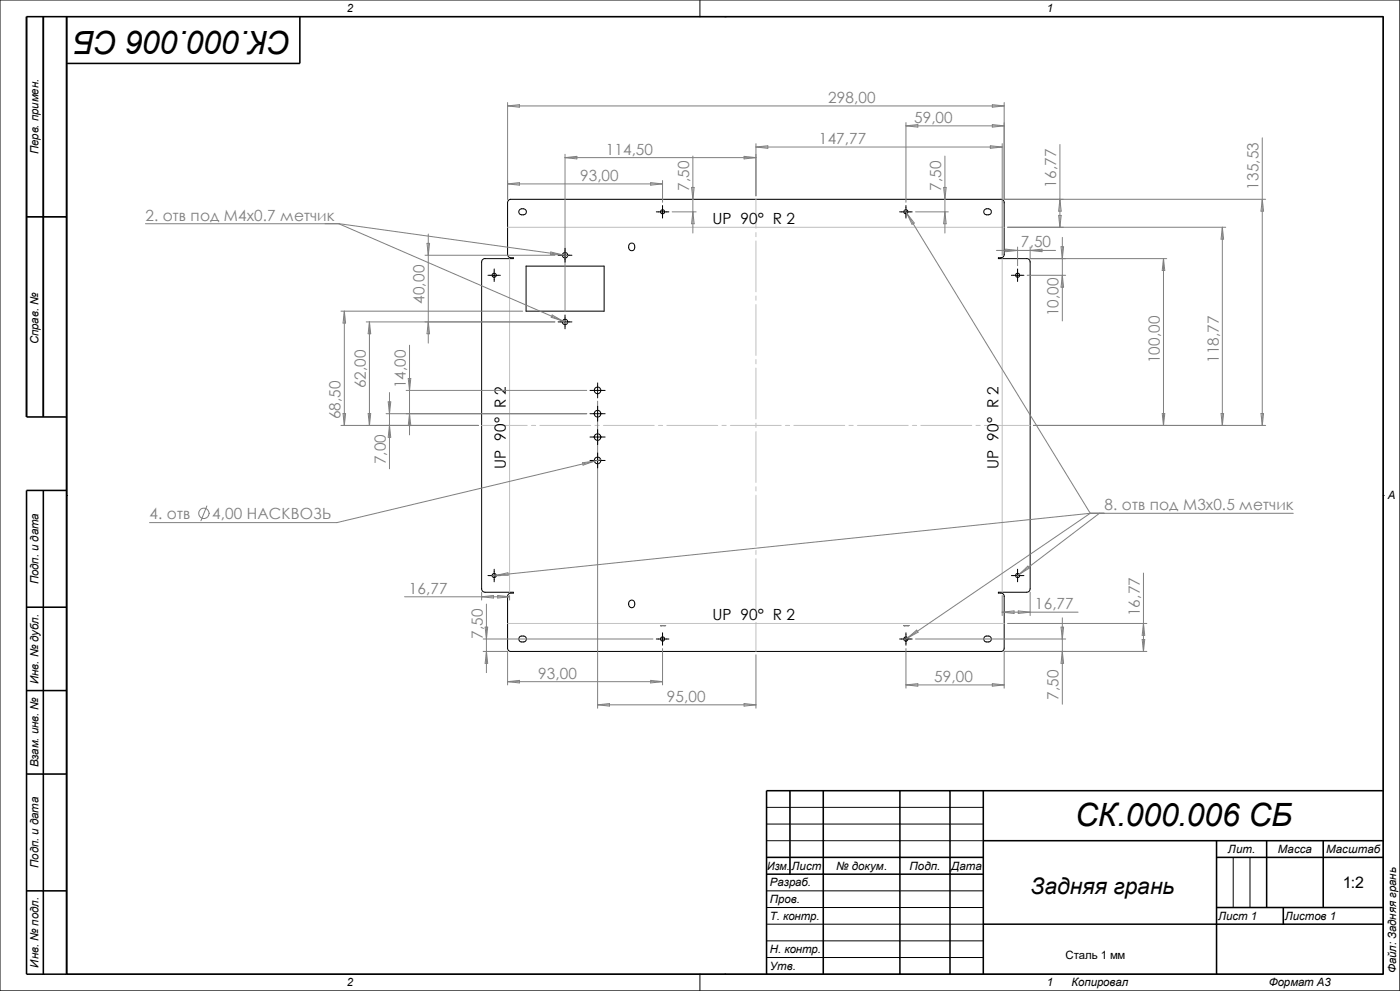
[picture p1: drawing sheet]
<svg xmlns="http://www.w3.org/2000/svg" width="420mm" height="297mm" viewBox="0 0 420 297" stroke-linecap="round" stroke-linejoin="round" font-family="sans-serif">
<g fill="none" stroke="#000" stroke-width=".3">
<path d="M0 0h419.9v297h-419.9zM20 5h395v287h-395zM210 0v5M217.5 5h.1M8 65h12M152.4 60.2l.7-.5h147.2a.94 .94 0 0 1 .9 1v15.5a.94 .94 0 0 1-.9 1.1h-.8v.2h8.5a1.01 1.01 0 0 1 1 1v98a1.01 1.01 0 0 1-1 1h-8.5v.3h.8a.94 .94 0 0 1 .9 .9v15.6a.88 .88 0 0 1-.9 .9h-147.1a.94 .94 0 0 1-.9-.9v-15.6a1.01 1.01 0 0 1 .9-.9h.8v-.3h-8.5a1.01 1.01 0 0 1-1-1v-98a1.01 1.01 0 0 1 1-1h8.5v-.2h-.8a1.01 1.01 0 0 1-.9-1.1v-15.7zM155.9 62.9a1.09 1.09 0 0 1 1.5-.2 1.09 1.09 0 0 1 .2 1.4 1.1 1.1 0 0 1-1.4 .2 1.1 1.1 0 0 1-.3-1.4zM157.8 79.8h23.4v13.5h-23.4zM167.4 76.5h4.2M169.5 74.4v4.2M188.9 73.1a1.09 1.09 0 0 1 1.6 .6 1.09 1.09 0 0 1-1 1.4 1.17 1.17 0 0 1-.9-.8 1.17 1.17 0 0 1 .3-1.2zM196.9 63.5h3.8"/>
<path d="M198.8 61.6v3.8M269.9 63.5h3.7M271.8 61.6v3.8M295.4 62.9a1.09 1.09 0 0 1 1.4-.2 1.09 1.09 0 0 1 .3 1.4 1.1 1.1 0 0 1-1.4 .2 1.1 1.1 0 0 1-.3-1.4zM146.4 82.5h3.7M148.3 80.6v3.8M167.4 96.5h4.2M169.5 94.4v4.2M303.4 82.5h3.8M305.3 80.6v3.8M177 117h4.5M179.3 114.8v4.5"/>
<path d="M177 124h4.5M177 138h4.5M177 131h4.5M179.3 121.8v4.4M179.3 128.7v4.6M179.3 135.8v4.5M20 148.5h.1M415 148.5h.1M146.4 172.5h3.7M148.3 170.6v3.8M303.4 172.5h3.8M305.3 170.6v3.8"/>
<path d="M155.9 190.9a1.09 1.09 0 0 1 1.5-.2 1.09 1.09 0 0 1 .2 1.5 1.09 1.09 0 0 1-1.4 .2 1.09 1.09 0 0 1-.3-1.5zM188.9 180.1a1.1 1.1 0 0 1 1.6 .6 1.1 1.1 0 0 1-1 1.5 1.19 1.19 0 0 1-.9-.9 1.19 1.19 0 0 1 .3-1.2zM196.9 191.5h3.8M198.8 189.7v3.7M269.9 191.5h3.7M271.8 189.7v3.7M295.4 190.9a1.09 1.09 0 0 1 1.4-.2 1.09 1.09 0 0 1 .3 1.5 1.09 1.09 0 0 1-1.5 .2 1.09 1.09 0 0 1-.2-1.5zM230 252h65M230 247h65M230 242h65M370 257v15M375 257v15"/>
<path d="M230 267h65M230 277h65M230 272h65M210 292v5M217.5 292h.1M230 287h65M230 282h65"/>
<circle cx="169.5" cy="76.5" r=".82"/>
<circle cx="198.8" cy="63.5" r=".62"/>
<circle cx="271.8" cy="63.5" r=".62"/>
<circle cx="148.3" cy="82.5" r=".62"/>
<circle cx="169.5" cy="96.5" r=".82"/>
<circle cx="305.3" cy="82.5" r=".64"/>
<circle cx="179.3" cy="117" r=".99"/>
<circle cx="179.3" cy="124" r="1"/>
<circle cx="179.3" cy="138" r=".99"/>
<circle cx="179.3" cy="131" r=".99"/>
<circle cx="148.3" cy="172.5" r=".62"/>
<circle cx="305.3" cy="172.5" r=".62"/>
<circle cx="198.8" cy="191.5" r=".64"/>
<circle cx="271.7" cy="191.5" r=".64"/>
</g>
<g fill="none" stroke="#000" stroke-width=".47">
<path d="M13 5v120M20 5v287M90 5v14h-70M8 65h12M20 125h-12v-120h407v287h-407v-145h12M13 147v145M8 182h12M8 207h12M8 232h12M237 237v25M247 237v55M270 237v55"/>
<path d="M285 237v55M295 237v55M415 237h-185v55M230 257h65M295 252h120M365 257h50M365 252v40M380 252v20M397 252v20M8 267h12M230 262h65M295 277h120"/>
<path d="M365 272h50M385 272v5"/>
</g>
<g fill="none" stroke="#c0c0c0" stroke-width=".3">
<path d="M226.8 59.7v8.7M152.3 68.1h148.9M152.9 77.5v100M226.8 69.7v1.3M226.8 72.2v15.3M300.7 77.5v100M226.8 88.7v1.3M226.8 91.3v15.2M226.8 107.8v1.3M226.8 110.3v15.3M144.5 127.5h13.7M159.4 127.5h1.3"/>
<path d="M162 127.5h15.2M178.5 127.5h1.2M181 127.5h15.3M197.5 127.5h1.3M200.1 127.5h15.2M216.6 127.5h1.2M219.1 127.5h15.3M226.8 126.8v1.3M226.8 129.4v15.2M235.6 127.5h1.3M238.2 127.5h15.2M254.7 127.5h1.2"/>
<path d="M257.2 127.5h15.3M273.7 127.5h1.3M276.3 127.5h15.2M292.8 127.5h1.2M295.3 127.5h13.7M226.8 145.9v1.3M226.8 148.4v15.3M226.8 164.9v1.3M226.8 167.5v15.2M152.3 186.9h148.9M226.8 184v1.3M226.8 186.5v8.7"/>
</g>
<g fill="none" stroke="#808080" stroke-width=".3">
<path d="M152.3 30.7v29M152.3 31.7l3.5-.3v.7zM152.3 31.7h148.9M271.8 37.7l3.5-.4v.8zM271.8 37.7h29.4M271.8 36.7v23.9M297.7 37.3l3.5 .4-3.5 .4zM297.7 31.4l3.5 .3-3.5 .4zM301.2 30.7v29h78.5M152.3 55.1l3.5-.4v.8zM152.3 55.1h46.5M169.5 46.2v47.2"/>
<path d="M169.5 47.2h57.3M169.5 47.2l3.6-.3v.7zM195.2 54.7l3.6 .4-3.6 .4zM198.8 54.1v6.5M207.5 56.2h.7l-.3 3.5zM207.9 46.8v23M223.2 46.9l3.6 .3-3.6 .4zM226.8 43.1v15.6M226.8 44.1l3.5-.4v.7zM226.8 44.1h73.9M283.1 56.2h.7l-.3 3.5zM283.5 46.8v23"/>
<path d="M297.1 43.7l3.6 .4-3.6 .3zM300.7 43.1v33.4M318 59.7l.3 3.6h-.7zM318 43.3v24.8M378.7 59.7l.4 3.6h-.8zM378.7 41.3v86.2M43.6 67.1h58.2l66.9 9.3M101.6 67.1l67.1 29.1M127.5 76.5h39M128.1 72.9h.8l-.4 3.6zM128.5 70.1v32.7M165.2 75.5l3.5 .9-3.6-.1z"/>
<path d="M168.7 76.4l1.6 .2M201.6 63.5h7.2M207.9 63.5l.3 3.6h-.7zM271.4 62.9l.7 1.1M272.1 64l55 89.8M272.1 64l2.2 2.8-.7 .4zM274.7 63.5h9.8M283.5 63.5l.3 3.6h-.7zM298.9 75.1h17.8M301.7 74.7l3.6 .4-3.6 .3zM302.3 68.1h65.4M305.3 74v5.6"/>
<path d="M309 74v3.5h41M309 75.1l3.6-.4v.7zM317.6 64.6h.7l-.3 3.5zM318.3 74h.8l-.4 3.5zM318.7 71.2v25M349 77.5l.4 3.6h-.7zM349 77.5v50M366.7 68.1l.4 3.6h-.8zM366.7 68.1v59.4M102.3 93.3h54.5M103.3 93.3v34.2M103.3 93.3l.4 3.5h-.8z"/>
<path d="M109.9 96.5h56.6M110.8 96.5v31M110.8 96.5l.4 3.5h-.8zM128.5 96.5l.4 3.5h-.8zM165.7 94.4l3 1.8-3.3-1.1zM168.7 96.2l1.6 .6M308.1 82.5h11.6M318.7 82.5l.4 3.6h-.8zM116.8 117.6v22.9M121.8 117h54.2M122.5 113.5h.7l-.3 3.5zM122.9 103.5v26.8"/>
<path d="M102.3 127.5h41.2M102.9 124h.8l-.4 3.5zM110.4 124h.8l-.4 3.5zM115.8 124h60.2M116.5 120.4h.7l-.4 3.6zM116.8 127.5l.4 3.6h-.7zM122.9 124l.3 3.6h-.7zM174.8 138.7l3.5-.5-3.4 1.2zM179.3 120.2v92.1M180.3 137.8l-79.3 18.8h-56.1M310 127.5h69.7M348.7 124h.7l-.4 3.5z"/>
<path d="M366.3 124h.8l-.4 3.5zM378.3 124h.8l-.4 3.5zM62.1 151.6l-1.8 4.5M327.1 153.8h60.9M327.1 153.8l-54.8 37.4M327.1 153.8l-178.2 18.6M329.8 153.8l-24 18.3M121.4 178.9h31.5M144.5 178.9l3.5-.4v.7zM144.5 177.5v2.3M148.9 172.4l-1.3 .2M148.9 172.4l3.5-.7v.7z"/>
<path d="M149.3 178.5l3.6 .4-3.6 .3zM152.9 178.5v1.3M300.7 178.5v6M305.8 172.1l2.6-2.4 .4 .6zM305.8 172.1l-1 .8M309 177.5v7M343 171.7v23.5M144.9 195.2h7.4v10.1M144.9 191.5h51M145.5 188h.8l-.4 3.5zM145.9 195.2l.4 3.6h-.8zM145.9 181.1v20.5"/>
<path d="M198.1 187.5h1.3M198.2 187.5h.1M198.8 194.4v10.9M199.3 187.5h.1M199.4 187.5h.1M226.8 196.3v16M271.1 187.5h.1M271.1 187.5h1.3M271.2 187.5h.1M271.3 187.5h.1M271.8 194.4v11.8M272.3 191.2l2.7-2.4 .4 .7z"/>
<path d="M272.3 191.2l-1.1 .7M272.3 187.5h.1M272.4 187.5h.1M274.7 191.5h45M300.7 183.5l3.5-.4v.8zM300.7 183.5h22.7M302.3 186.9h41.7M305.5 183.1l3.5 .4-3.5 .4zM318.3 188h.8l-.4 3.5zM318.7 195.2l.4 3.6h-.8zM318.7 185.2v25.9M342.6 191.7h.8l-.4 3.5z"/>
<path d="M343 186.9l.4 3.5h-.8zM344 195.2h-42.8v11M152.3 204.3l3.5-.4v.8zM152.3 204.3h46.5M179.3 211.2l3.5-.3v.7zM179.3 211.2h47.5M195.2 203.9l3.6 .4-3.6 .4zM223.2 210.9l3.6 .3-3.6 .4zM271.8 205.3h29.4M271.8 205.3l3.5-.4v.8zM297.7 204.9l3.5 .4-3.5 .4z"/>
<circle cx="61.2" cy="153.8" r="1.57"/>
</g>
<g font-size="9.6">
<text x="87.4" y="9.3" transform="rotate(-180 87.4 9.3)">СК.000.006 СБ</text>
<text x="322.5" y="247.7">СК.000.006 СБ</text>
</g>
<text font-size="6.9" x="309.1" y="267.8">Задняя грань</text>
<text font-size="4.8" x="402.8" y="266.1">1:2</text>
<g font-size="4.6" fill="#808080">
<text x="248.5" y="30.8">298,00</text>
<text x="274.2" y="36.8">59,00</text>
<text x="181.7" y="46.3">114,50</text>
<text x="245.7" y="43.1">147,77</text>
<text x="174" y="54.2">93,00</text>
<text x="206.8" y="57.1" transform="rotate(-90 206.8 57.1)">7,50</text>
<text x="282.4" y="57.1" transform="rotate(-90 282.4 57.1)">7,50</text>
<text x="316.9" y="56.2" transform="rotate(-90 316.9 56.2)">16,77</text>
<text x="377.6" y="56.8" transform="rotate(-90 377.6 56.8)">135,53</text>
<text x="43.6" y="66.1">2. отв под M4x0.7 метчик</text>
<text x="306.3" y="74.1">7,50</text>
<text x="127.4" y="91" transform="rotate(-90 127.4 91)">40,00</text>
<text x="317.6" y="94.8" transform="rotate(-90 317.6 94.8)">10,00</text>
<text x="347.9" y="108.9" transform="rotate(-90 347.9 108.9)">100,00</text>
<text x="365.6" y="108.8" transform="rotate(-90 365.6 108.8)">118,77</text>
<text x="109.7" y="116.4" transform="rotate(-90 109.7 116.4)">62,00</text>
<text x="121.8" y="116.4" transform="rotate(-90 121.8 116.4)">14,00</text>
<text x="102.2" y="125.7" transform="rotate(-90 102.2 125.7)">68,50</text>
<text x="115.7" y="139.2" transform="rotate(-90 115.7 139.2)">7,00</text>
<text x="44.9" y="155.7">4. отв</text>
<text x="63.7" y="155.7">4,00 НАСКВОЗЬ</text>
<text x="331.4" y="152.9">8. отв под M3x0.5 метчик</text>
<text x="122.6" y="177.9">16,77</text>
<text x="310.5" y="182.5">16,77</text>
<text x="341.9" y="184.7" transform="rotate(-90 341.9 184.7)">16,77</text>
<text x="144.8" y="191.4" transform="rotate(-90 144.8 191.4)">7,50</text>
<text x="161.4" y="203.4">93,00</text>
<text x="280.3" y="204.3">59,00</text>
<text x="317.6" y="209.8" transform="rotate(-90 317.6 209.8)">7,50</text>
<text x="200" y="210.3">95,00</text>
</g>
<g font-size="4.6">
<text x="213.7" y="67.2">UP 90° R 2</text>
<text x="151.8" y="140.5" transform="rotate(-90 151.8 140.5)">UP 90° R 2</text>
<text x="299.6" y="140.5" transform="rotate(-90 299.6 140.5)">UP 90° R 2</text>
<text x="213.7" y="185.9">UP 90° R 2</text>
</g>
<g font-size="3.4">
<text x="104" y="3.6">2</text>
<text x="314" y="3.6">1</text>
<text x="11.6" y="46.3" transform="rotate(-90 11.6 46.3)">Перв. примен.</text>
<text x="11.6" y="103.2" transform="rotate(-90 11.6 103.2)">Справ. №</text>
<text x="416.3" y="149.6">A</text>
<text x="11.6" y="175.1" transform="rotate(-90 11.6 175.1)">Подп. и дата</text>
<text x="11.6" y="205" transform="rotate(-90 11.6 205)">Инв. № дубл.</text>
<text x="11.6" y="230" transform="rotate(-90 11.6 230)">Взам. инв. №</text>
<text x="368.4" y="255.6">Лит.</text>
<text x="383.3" y="255.6">Масса</text>
<text x="397.8" y="255.6">Масштаб</text>
<text x="11.6" y="260.1" transform="rotate(-90 11.6 260.1)">Подп. и дата</text>
<text x="230.2" y="260.6">Изм.</text>
<text x="237.4" y="260.6">Лист</text>
<text x="250.8" y="260.6">№ докум.</text>
<text x="272.8" y="260.6">Подп.</text>
<text x="285.3" y="260.6">Дата</text>
<text x="231" y="265.6">Разраб.</text>
<text x="231" y="275.6">Т. контр.</text>
<text x="231" y="270.6">Пров.</text>
<text x="365.5" y="275.6">Лист 1</text>
<text x="385.5" y="275.6">Листов 1</text>
<text x="231" y="285.6">Н. контр.</text>
<text x="319.7" y="287.5">Сталь 1 мм</text>
<text x="11.6" y="290" transform="rotate(-90 11.6 290)">Инв. № подл.</text>
<text x="231" y="290.6">Утв.</text>
<text x="418.8" y="291.7" transform="rotate(-90 418.8 291.7)">Файл: Задняя грань</text>
<text x="104" y="295.6">2</text>
<text x="314" y="295.6">1</text>
<text x="321.4" y="295.6">Копировал</text>
<text x="380.6" y="295.6">Формат А3</text>
</g>
</svg>
